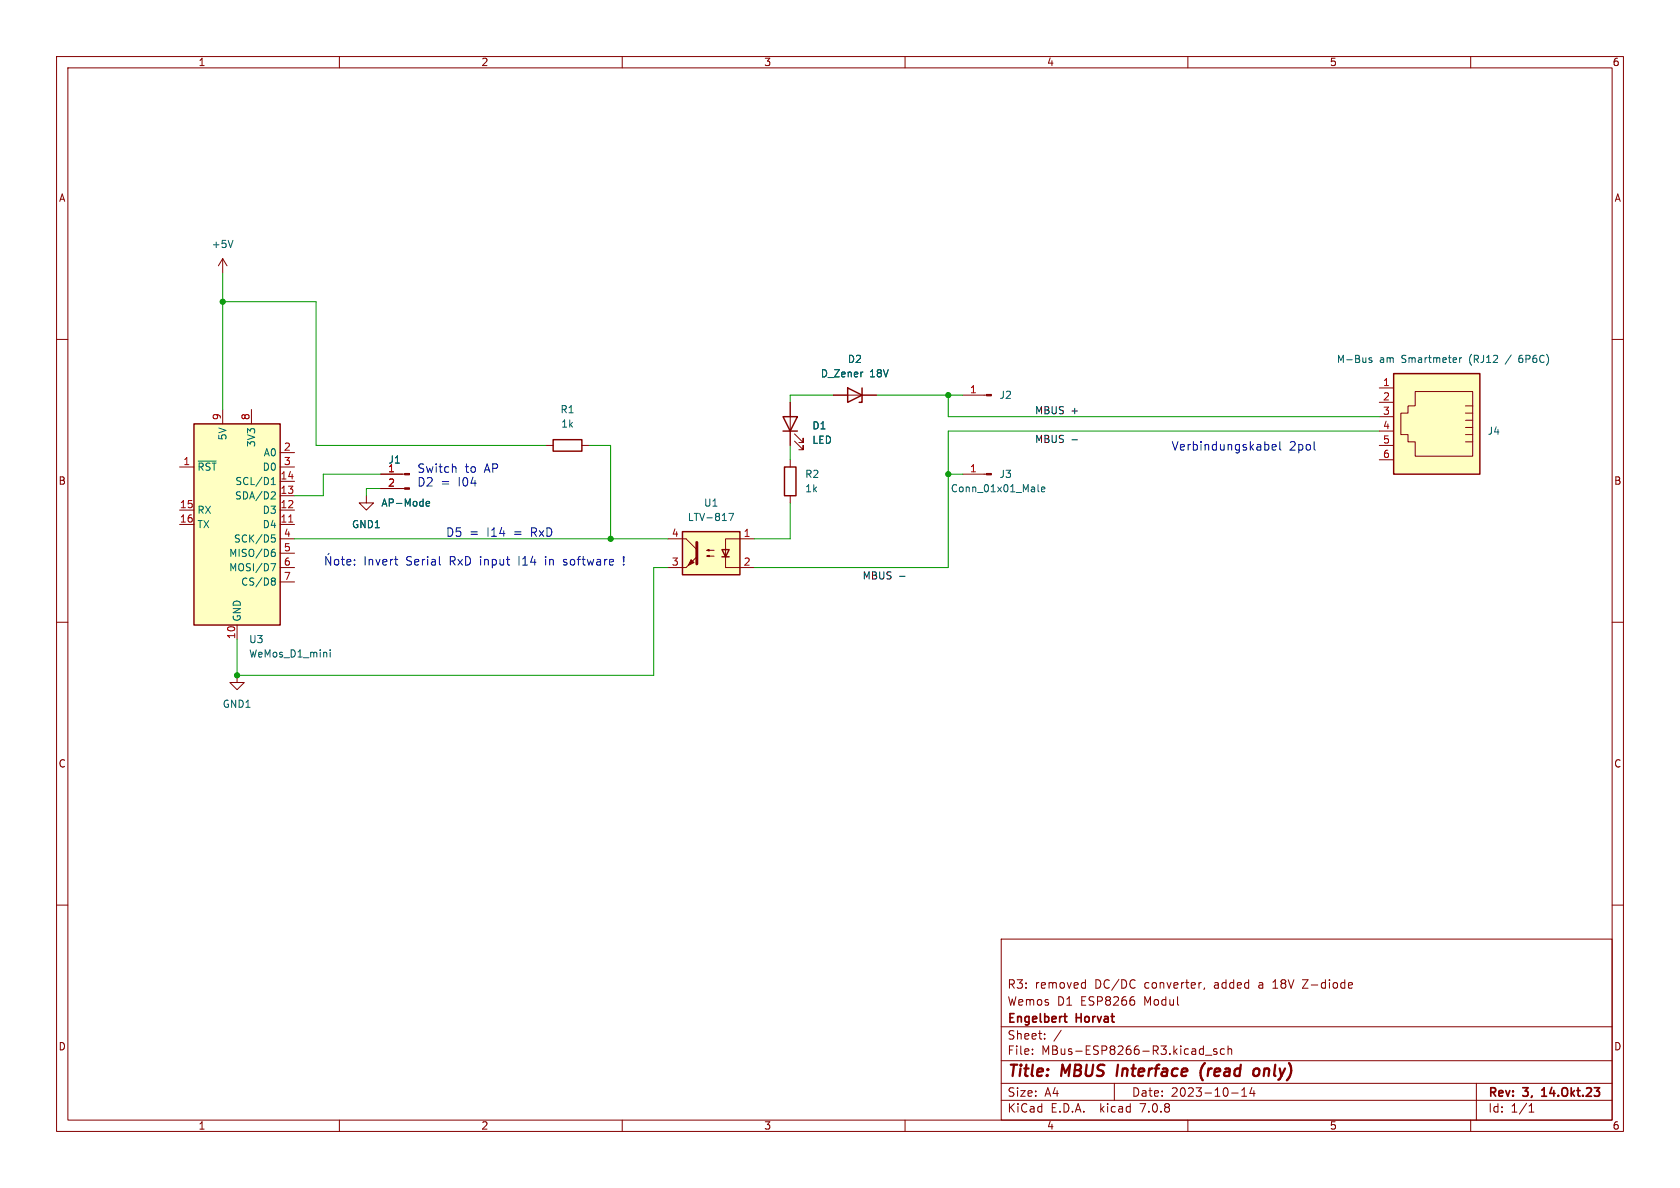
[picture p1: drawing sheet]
<svg xmlns="http://www.w3.org/2000/svg" width="297mm" height="210mm" viewBox="0 0 297 210" stroke-linecap="round" stroke-linejoin="round" font-family="sans-serif">
<g fill="none" stroke="#840000" stroke-width=".18">
<path d="M10 10h277v190h-277zM12 12h273v186h-273zM60 10v2M110 10v2M160 10v2M210 10v2M260 10v2M10 60h2M39.4 45.7v2.6M39.4 45.7l-.8 1.3M39.4 45.7l.7 1.3M285 60h2"/>
<path d="M39.4 72.4v2.5M44.4 72.4v2.5M96.5 78.7h1.3M102.9 78.7h1.2M139.7 71.1v7.6M140.5 78l1.5 1.5v-.8v.8h-.8M140.5 76.7l1.5 1.5v-.7v.7h-.8M147.3 69.9h7.6M170.2 69.9h4.2M243.8 68.6h2.6M243.8 71.1h2.6M243.8 73.7h2.6"/>
<path d="M243.8 76.2h2.6M243.8 78.7h2.6M250.2 69.2h10.1v11.4h-10.1v-2.5h-1.3v-1.3h-1.3v-3.8h1.3v-1.2h1.3zM259.1 71.8h1.2M259.1 73h1.2M259.1 74.3h1.2M259.1 75.6h1.2M259.1 76.8h1.2M259.1 78.1h1.2M31.7 82.6h2.6M31.7 92.7h2.6M31.7 90.2h2.6"/>
<path d="M49.5 95.3h2.6M49.5 82.6h2.6M49.5 92.7h2.6M49.5 90.2h2.6M49.5 87.6h2.6M49.5 85.1h2.6M49.5 80h2.6M49.5 97.8h2.6M64.8 87.6v1.3h1.2l-1.2 1.3-1.3-1.3h1.3M67.3 86.4h4.2M67.3 83.8h4.2M118.1 95.3h3.2l1.9 1.9"/>
<path d="M125 98.3l.3-.1v.2l-.3-.1h1.2M125 97.3l.3-.1v.2l-.3-.1h1.2M128.3 98.4v1.9h5M133.3 95.3h-5v3.3M139.7 81.3v1.3M139.7 87.6v1.3M170.2 83.8h4.2M243.8 81.3h2.6M10 110h2M41.9 119.4v1.3h1.3l-1.3 1.2-1.3-1.2h1.3M41.9 110.5v2.5M49.5 100.3h2.6"/>
<path d="M49.5 102.9h2.6M118.1 100.3h3.2M285 110h2M10 160h2M285 160h2M177 166h108v32h-108zM191.5 173.7l.4 .1M191.9 173.2v1.5M191.9 174.6l-.4 .1M200.5 176.9v.7M212.2 173.7h.2M213 174.6l-.2 .3"/>
<path d="M225 174.7h.9M225.2 173.6h-.2M230.2 173.2h1l-1 1.5h1M238.6 173.7l.4 .1 .1 .3-.7 .1M239 174.6l-.4 .1M60 198v2M110 198v2M160 198v2M177 194.5h108M177 191.5h108M177 187.5h108M177 181.5h108"/>
<path d="M182.5 186.3v.1M182.5 185.5v.1M184.7 183.6v.1M184.7 182.8v.1M187.6 182.1l-1.3 2M197 191.5v3M210 198v2M213.1 186.5h1.1M215.1 185.5l-.4-.1-.2 .2 .1 .2 .5 .2v.3h-.6M216.5 185.5l-.5-.1-.3 .3v.4l.2 .2h.6M217.1 185.5l.2-.1 .4 .1v.9M217.1 184.9v1.5"/>
<path d="M217.7 193.2h1.2M219.5 193.8h.9M219.5 192.7l.5-.4v1.5M221.3 192.2l-.3 1.1h.9M221.7 192.8v1M260 198v2M261 191.5v6.5M270.3 196.6h.9M270.6 195.3l-.3 .2M270.7 195.1v1.5"/>
</g>
<path d="M188.1 179.7h.5M188.3 180.5l.3 .2M272.6 193.8h.8M272.7 192.6l-.1 .1" fill="none" stroke="#840000" stroke-width=".3"/>
<path d="M197.6 188.2l-.2 2M213 187.9a2.35 2.35 0 0 0-.4 3.1M221.8 189a.5 .5 0 0 1 .9 .3l-.1 .5a.62 .62 0 0 1-.7 .4" fill="none" stroke="#840000" stroke-width=".4"/>
<g fill="#840000" stroke="#840000" stroke-width=".18">
<path d="M71.5 86.2h.9v.3h-.9z"/>
<path d="M71.5 83.7h.9v.2h-.9z"/>
<path d="M174.4 83.7h.9v.2h-.9z"/>
<path d="M174.4 69.7h.9v.3h-.9z"/>
<path d="M121.3 100.3l1.9-1.9z"/>
<path d="M122.2 98.9l.5 .5-1 .5z"/>
</g>
<g fill="none" stroke="#006464" stroke-width=".18">
<path d="M41.2 42.5l-.4 1.3M152.4 65.8h.2M242.5 63.3l-.3-.1-.2 .2 .1 .2 .4 .1v.3h-.5M258 63.2v.9M258.4 63.2l-.4 .3M268.6 63.4l-.1 .1M268.7 62.9a.98 .98 0 0 0-.1 1.1M35 81.5h3.2M47.9 99.6h.8l-.5 1.3M48 85.7h.7M48 84.8l.3-.4v1.3M48 94.6h.6"/>
<path d="M48.1 86.9l.5 .1 .1 .3-.8 .9h.8M48.1 95h.3l.3 .3-.1 .5h-.5M48.2 97.6h.4l.1 .2-.1 .4-.4 .2M48.6 97.1l-.4 .1M75.3 89.1l.6-.2v-.2l-.4-.1-.2 .2 .1 .6h.5M128.8 90.7h.9l-.6 1.3M183.5 85.7v1.1l.2 .1M184.1 86.5l.6-.1v-.2l-.4-.1-.2 .2 .1 .6h.5M48.2 102.2h.2l.3 .2-.3 .3M48.2 102.7h.2M48.4 102.7l.3 .3v.2l-.1 .2h-.4M58.4 114.9v.1"/>
<path d="M58.4 115.3v.8"/>
</g>
<g fill="#ffffc2" stroke="#ffffc2" stroke-width=".18">
<path d="M246.4 66h15.2v17.8h-15.2z"/>
<path d="M120.6 94h10.2v7.6h-10.2z"/>
<path d="M34.3 74.9h15.2v35.6h-15.2z"/>
</g>
<path d="M34.3 74.9h15.2v35.6h-15.2zM97.8 77.7h5.1v2.1h-5.1zM138.4 73.7h2.6l-1.3 2.5zM138.4 76.2h2.6M149.9 68.6l2.5 1.3-2.5 1.2zM152.4 68.6v2.5h-.5M246.4 66h15.2v17.8h-15.2zM120.6 94h10.2v7.6h-10.2zM127.6 97.2h1.3l-.6 1.2zM127.6 98.4h1.3M138.7 82.6h2v5h-2z" fill="none" stroke="#840000" stroke-width=".25"/>
<path d="M123.2 95.9v3.8" fill="none" stroke="#840000" stroke-width=".51"/>
<path d="M51 92.3h.8" fill="none" stroke="#a90000" stroke-width=".18"/>
<path d="M189.5 77.7h1M159 101.9h1" fill="none" stroke="#0f0f0f" stroke-width=".18"/>
<g fill="none" stroke="#0000c2" stroke-width=".18">
<path d="M224.3 78.7v.7M224.9 79.1l.7-.2-.1-.3h-.4l-.2 .2 .1 .7h.5M226.3 78.1v1.3l.2 .2M232.4 79.5l.1 .1M58.2 97.8l-.2 .2M58.5 98.4v1.5l-.9-1.5v1.5M59.2 99l.2-.1 .4 .1 .1 .6-.1 .2-.4 .1-.2-.2zM60.3 98.9h.6M60.5 98.4v1.3l.4 .2M61.3 99.4l.7-.2v-.2l-.5-.1-.2 .2 .1 .7h.6M62.7 99.7v.2M62.7 99v.1"/>
<path d="M69.8 98.9h.5M70 99.8l.3 .1M77.8 99.8l.1 .1M80.4 82.5l.2 .2v.8M99.6 99.8l.2 .1M99.7 99v.3M110.3 99.7v.2M110.3 98.4v.9"/>
</g>
<g fill="none" stroke="#009600" stroke-width=".18">
<path d="M39.4 48.3v24.1M39.4 53.3h16.5v25.4h40.6M104.1 78.7h3.8v16.6M139.7 78.7v2.6M147.3 69.9h-7.6v1.2M154.9 69.9h15.3M167.6 69.9v3.8h76.2M243.8 76.2h-76.2v24.1h-34.3M52.1 95.3h66M67.3 86.4h-2.5v1.2M67.3 83.8h-10.2v3.8h-5M139.7 88.9v6.4h-6.4"/>
<path d="M167.6 83.8h2.6M118.1 100.3h-2.5v19.1h-73.7v-6.4"/>
</g>
<g fill="#009600" stroke="#009600" stroke-width=".18">
<circle cx="167.6" cy="69.9" r=".46"/>
<circle cx="167.6" cy="83.8" r=".46"/>
<circle cx="107.9" cy="95.3" r=".46"/>
<circle cx="39.4" cy="53.3" r=".46"/>
<circle cx="41.9" cy="119.4" r=".46"/>
</g>
<g font-size="2.8" fill="#840000">
<text x="178" y="190.9">Title:</text>
<text x="187.7" y="190.9">MBUS</text>
<text x="198.3" y="190.9">Interface</text>
<text x="213.8" y="190.9">(read</text>
<text x="224.1" y="190.9">only)</text>
</g>
<g font-size="2.1" fill="#0000c2">
<text x="73.7" y="83.7">Switch</text>
<text x="82.2" y="83.7">to</text>
<text x="85.7" y="83.7">AP</text>
<text x="207" y="79.8">Verbindungskabel</text>
<text x="227.9" y="79.8">2pol</text>
<text x="73.7" y="86.1">D2</text>
<text x="77.9" y="86.1">=</text>
<text x="81" y="86.1">I04</text>
<text x="78.7" y="95">D5</text>
<text x="83" y="95">=</text>
<text x="86.1" y="95">I14</text>
<text x="91" y="95">=</text>
<text x="94.2" y="95">RxD</text>
<text x="64.2" y="100.1">Invert</text>
<text x="71.8" y="100.1">Serial</text>
<text x="79.6" y="100.1">RxD input</text>
<text x="92.1" y="100.1">I14</text>
<text x="97" y="100.1">in</text>
<text x="100.3" y="100.1">software</text>
</g>
<g font-size="2.1" fill="#840000">
<text x="178" y="178">Wemos</text>
<text x="178" y="175">R3:</text>
<text x="182.9" y="175">removed</text>
<text x="186.9" y="178">D1</text>
<text x="191.1" y="178">ESP8266</text>
<text x="193.6" y="175">DC/DC</text>
<text x="202.4" y="178">Modul</text>
<text x="202.5" y="175">converter,</text>
<text x="214.9" y="175">added</text>
<text x="222.9" y="175">a</text>
<text x="225.6" y="175">18V</text>
<text x="231" y="175">Z-diode</text>
<text x="178" y="184">Sheet:</text>
<text x="178" y="181.2">Engelbert</text>
<text x="190.3" y="181.2">Horvat</text>
<text x="178" y="186.7">File:</text>
<text x="184.1" y="186.7">MBus-ESP8266-R3.kicad_sch</text>
<text x="178" y="196.9">KiCad</text>
<text x="178" y="194.1">Size:</text>
<text x="184.7" y="194.1">A4</text>
<text x="185.7" y="196.9">E.D.A.</text>
<text x="194.6" y="196.9">kicad</text>
<text x="200" y="194.1">Date:</text>
<text x="201.8" y="196.9">7.0.8</text>
<text x="207" y="194.1">2023-10-14</text>
<text x="263" y="194.3">Rev:</text>
<text x="263" y="196.9">Id:</text>
<text x="267.1" y="196.9">1/1</text>
<text x="269.4" y="194.3">3,</text>
<text x="273.3" y="194.3">14.Okt.23</text>
</g>
<g font-size="1.8" fill="#840000">
<text x="35" y="11.9">1</text>
<text x="85" y="11.9">2</text>
<text x="135" y="11.9">3</text>
<text x="185" y="11.9">4</text>
<text x="235" y="11.9">5</text>
<text x="285" y="11.9">6</text>
<text x="10.3" y="35.9">A</text>
<text x="285.3" y="35.9">A</text>
<text x="10.3" y="85.9">B</text>
<text x="285.3" y="85.9">B</text>
<text x="10.3" y="135.9">C</text>
<text x="285.3" y="135.9">C</text>
<text x="10.3" y="185.9">D</text>
<text x="285.3" y="185.9">D</text>
<text x="35" y="199.9">1</text>
<text x="85" y="199.9">2</text>
<text x="135" y="199.9">3</text>
<text x="185" y="199.9">4</text>
<text x="235" y="199.9">5</text>
<text x="285" y="199.9">6</text>
</g>
<g font-size="1.8" fill="#006464">
<text x="37.3" y="44">+5V</text>
<text x="149.8" y="64.4">D2</text>
<text x="236.2" y="64.4">M-Bus</text>
<text x="243.9" y="64.4">am</text>
<text x="247.9" y="64.4">Smartmeter</text>
<text x="260" y="64.4">(RJ12</text>
<text x="266.7" y="64.4">/</text>
<text x="269.2" y="64.4">6P6C)</text>
<text x="145" y="66.9">D_Zener</text>
<text x="153.7" y="66.9">18V</text>
<text x="176.6" y="70.7">J2</text>
<text x="40.2" y="77.9" transform="rotate(-90 40.2 77.9)">5V</text>
<text x="99" y="73.3">R1</text>
<text x="99.1" y="75.8">1k</text>
<text x="143.5" y="76.1">D1</text>
<text x="262.9" y="77.1">J4</text>
<text x="34.8" y="83.4">~{RST}</text>
<text x="45.3" y="79.1" transform="rotate(-90 45.3 79.1)">3V3</text>
<text x="46.3" y="83.4">D0</text>
<text x="46.5" y="80.9">A0</text>
<text x="68.6" y="82.1">J1</text>
<text x="143.5" y="78.7">LED</text>
<text x="41.4" y="88.5">SDA/D2</text>
<text x="41.5" y="86">SCL/D1</text>
<text x="67.3" y="89.8">AP-Mode</text>
<text x="124.4" y="89.8">U1</text>
<text x="142.2" y="84.7">R2</text>
<text x="142.2" y="87.2">1k</text>
<text x="168" y="87.2">Conn_01x01_Male</text>
<text x="176.6" y="84.7">J3</text>
<text x="34.8" y="91">RX</text>
<text x="34.8" y="93.6">TX</text>
<text x="46.3" y="93.6">D4</text>
<text x="46.3" y="91">D3</text>
<text x="62.1" y="93.6">GND1</text>
<text x="121.5" y="92.3">LTV-817</text>
<text x="40.4" y="98.7">MISO/D6</text>
<text x="40.4" y="101.2">MOSI/D7</text>
<text x="41.3" y="96.1">SCK/D5</text>
<text x="42.5" y="103.7">CS/D8</text>
<text x="42.8" y="110" transform="rotate(-90 42.8 110)">GND</text>
<text x="43.9" y="113.9">U3</text>
<text x="43.9" y="116.4">WeMos_D1_mini</text>
<text x="39.3" y="125.3">GND1</text>
</g>
<g font-size="1.8" fill="#a90000">
<text x="171.4" y="69.6">1</text>
<text x="244.4" y="68.3">1</text>
<text x="244.4" y="70.9">2</text>
<text x="39.1" y="74.4" transform="rotate(-90 39.1 74.4)">9</text>
<text x="44.2" y="74.4" transform="rotate(-90 44.2 74.4)">8</text>
<text x="244.4" y="73.4">3</text>
<text x="244.4" y="75.9">4</text>
<text x="32.3" y="82.3">1</text>
<text x="50.1" y="79.8">2</text>
<text x="50.1" y="82.3">3</text>
<text x="68.5" y="83.6">1</text>
<text x="171.4" y="83.6">1</text>
<text x="244.4" y="78.5">5</text>
<text x="244.4" y="81">6</text>
<text x="31.7" y="89.9">15</text>
<text x="49.5" y="89.9">12</text>
<text x="49.5" y="87.4">13</text>
<text x="49.5" y="84.8">14</text>
<text x="68.5" y="86.1">2</text>
<text x="31.7" y="92.5">16</text>
<text x="49.5" y="92.5">11</text>
<text x="50.1" y="95">4</text>
<text x="118.7" y="95">4</text>
<text x="131.4" y="95">1</text>
<text x="50.1" y="97.5">5</text>
<text x="50.1" y="100.1">6</text>
<text x="118.7" y="100.1">3</text>
<text x="131.4" y="100.1">2</text>
<text x="50.1" y="102.6">7</text>
<text x="41.7" y="113.1" transform="rotate(-90 41.7 113.1)">10</text>
</g>
<g font-size="1.8" fill="#0f0f0f">
<text x="182.9" y="73.3">MBUS</text>
<text x="189.3" y="73.3">+</text>
<text x="182.9" y="78.4">MBUS</text>
<text x="152.4" y="102.5">MBUS</text>
</g>
</svg>
